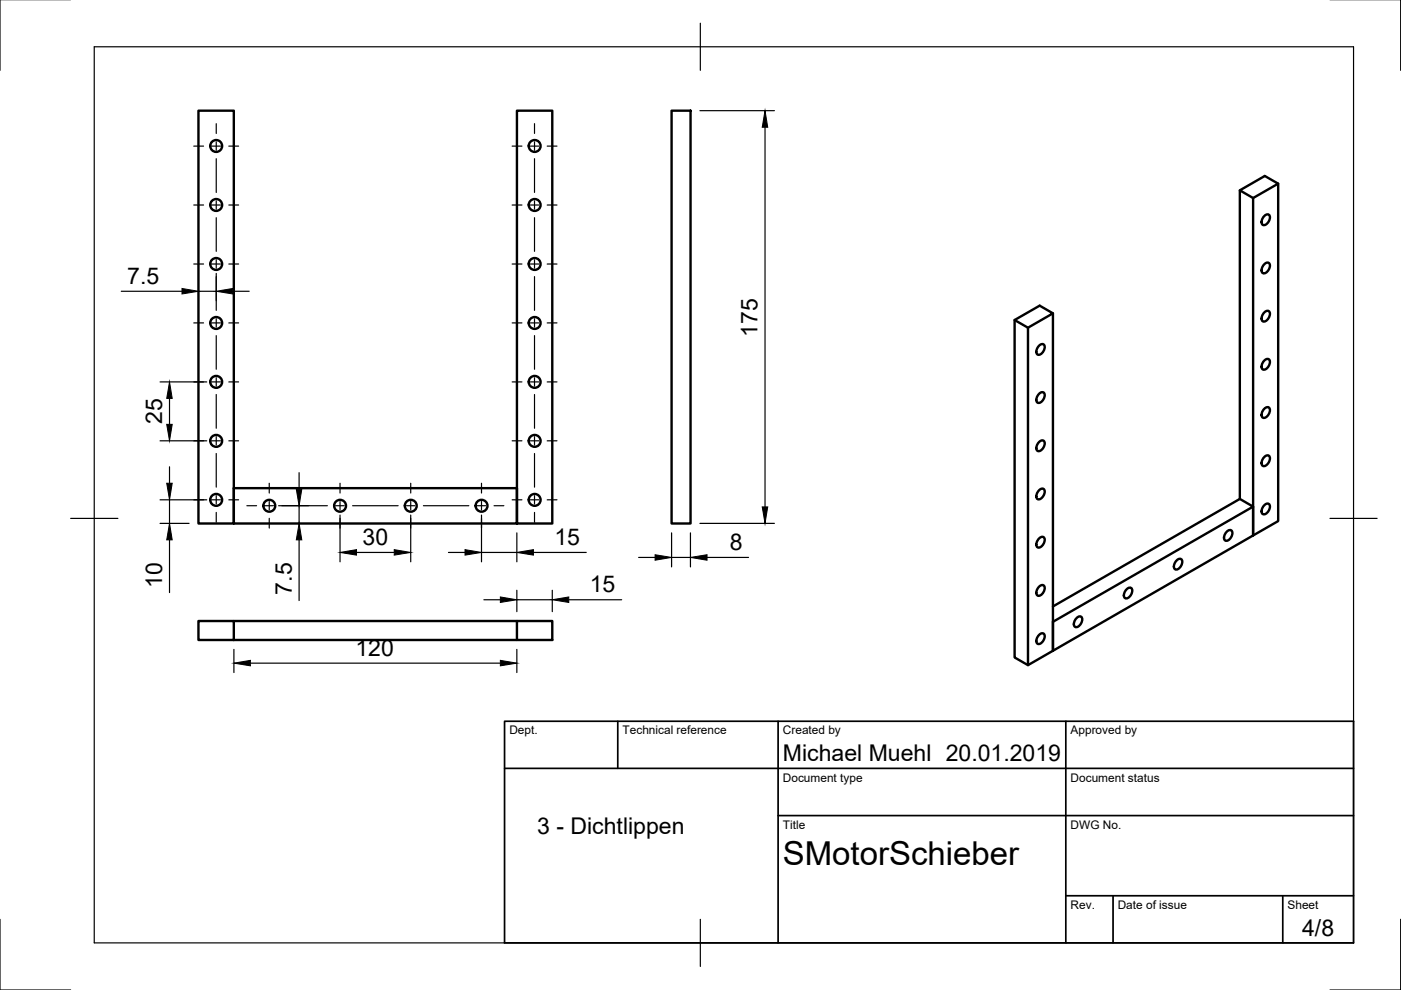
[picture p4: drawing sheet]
<svg xmlns="http://www.w3.org/2000/svg" width="297mm" height="210mm" viewBox="0 0 297 210" stroke-linecap="round" stroke-linejoin="round" font-family="sans-serif">
<!-- layer: Sichtbar -->
<g fill="none" stroke="#000" stroke-width=".51">
<path d="M42.1 23.5h7.5v87.5h-7.5zM109.6 23.5h7.5v87.5h-7.5zM142.4 23.5h4v87.5h-4zM271 38.9v71.6l-5.3 3v-71.5l-2.8-1.6 5.3-3.1 2.8 1.6-5.3 3.1M262.9 40.4v65.4M268.1 45.8a.65 .65 0 0 1 1.1-.1 1.54 1.54 0 0 1-1.5 2 1.42 1.42 0 0 1 .4-1.9zM268.1 56a.65 .65 0 0 1 1.1-.1 1.54 1.54 0 0 1-1.5 2 1.42 1.42 0 0 1 .4-1.9zM218 69.5l5.2-3.1-2.8-1.6-5.3 3.1 2.9 1.6v71.5M220.3 73.3a.65 .65 0 0 1 1.1-.1 1.54 1.54 0 0 1-1.4 2 1.42 1.42 0 0 1 .3-1.9zM223.2 66.4v71.6l-5.2 3-2.9-1.6v-71.5M268.1 66.2a.65 .65 0 0 1 1.1 0 1.54 1.54 0 0 1-1.5 1.9 1.42 1.42 0 0 1 .4-1.9zM268.1 76.4a.65 .65 0 0 1 1.1 0 1.54 1.54 0 0 1-1.5 1.9 1.42 1.42 0 0 1 .4-1.9z"/>
<path d="M220.3 83.5a.65 .65 0 0 1 1.1-.1 1.54 1.54 0 0 1-1.4 2 1.42 1.42 0 0 1 .3-1.9zM220.3 93.7a.65 .65 0 0 1 1.1-.1 1.54 1.54 0 0 1-1.4 2 1.42 1.42 0 0 1 .3-1.9zM268.1 86.6a.65 .65 0 0 1 1.1 0 1.54 1.54 0 0 1-1.5 2 1.42 1.42 0 0 1 .4-2zM268.1 96.9a.65 .65 0 0 1 1.1-.1 1.54 1.54 0 0 1-1.5 2 1.42 1.42 0 0 1 .4-1.9zM49.6 103.5h60v7.5h-60zM220.3 103.9a.65 .65 0 0 1 1.1 0 1.54 1.54 0 0 1-1.4 1.9 1.42 1.42 0 0 1 .3-1.9zM220.3 114.1a.65 .65 0 0 1 1.1 0 1.54 1.54 0 0 1-1.4 2 1.42 1.42 0 0 1 .3-2zM249.5 118.8a.65 .65 0 0 1 1.1-.1 1.54 1.54 0 0 1-1.5 2 1.42 1.42 0 0 1 .4-1.9zM260.1 112.7a.65 .65 0 0 1 1.1-.1 1.54 1.54 0 0 1-1.4 2 1.42 1.42 0 0 1 .3-1.9zM262.9 105.8l2.8 1.6-42.5 24.4v6.2l42.5-24.5v-6.1M262.9 105.8l-39.7 22.8M268.1 107.1a.65 .65 0 0 1 1.1-.1 1.54 1.54 0 0 1-1.5 2 1.42 1.42 0 0 1 .4-1.9z"/>
<path d="M42.1 131.7h7.5v4h-7.5zM49.6 131.7h60M49.6 135.7h60M109.6 131.7h7.5v4h-7.5zM220.3 134.6a.65 .65 0 0 1 1.1-.1 1.54 1.54 0 0 1-1.4 2 1.42 1.42 0 0 1 .3-1.9zM220.3 124.4a.65 .65 0 0 1 1.1-.1 1.54 1.54 0 0 1-1.4 2 1.42 1.42 0 0 1 .3-1.9zM228.3 131a.65 .65 0 0 1 1.1 0 1.54 1.54 0 0 1-1.5 1.9 1.42 1.42 0 0 1 .4-1.9zM238.9 124.9a.65 .65 0 0 1 1.1 0 1.54 1.54 0 0 1-1.5 1.9 1.42 1.42 0 0 1 .4-1.9z"/>
<circle cx="45.8" cy="30.9" r="1.26"/>
<circle cx="113.4" cy="30.9" r="1.26"/>
<circle cx="45.8" cy="43.5" r="1.26"/>
<circle cx="45.8" cy="56" r="1.26"/>
<circle cx="113.4" cy="56" r="1.26"/>
<circle cx="113.4" cy="43.5" r="1.26"/>
<circle cx="45.8" cy="68.5" r="1.26"/>
<circle cx="113.4" cy="68.5" r="1.26"/>
<circle cx="45.8" cy="93.5" r="1.26"/>
<circle cx="45.8" cy="81" r="1.26"/>
<circle cx="113.4" cy="93.5" r="1.26"/>
<circle cx="113.4" cy="81" r="1.26"/>
<circle cx="45.8" cy="106" r="1.26"/>
<circle cx="57.1" cy="107.2" r="1.26"/>
<circle cx="72.1" cy="107.2" r="1.26"/>
<circle cx="87.1" cy="107.2" r="1.26"/>
<circle cx="102.1" cy="107.2" r="1.26"/>
<circle cx="113.4" cy="106" r="1.26"/>
</g>
<!-- layer: Border -->
<path d="M0 -.1v15M297 -.1v15M20 9.9h267v190h-267zM148.5 4.9v10M15 109.9h10M282 109.9h10M0 194.9v15h15M148.5 194.9v10M297 194.9v15h-15" fill="none" stroke="#000" stroke-width=".25"/>
<!-- layer: TitleBlock -->
<path d="M107 152.9h180v47h-180zM131 152.9v10M165 152.9v47M226 152.9v47M107 162.9h180M165 172.9h122M226 189.9h61M236 189.9v10M272 189.9v10" fill="none" stroke="#000" stroke-width=".36"/>
<!-- layer: Center Lines -->
<g fill="none" stroke="#000" stroke-width=".25">
<path d="M41.1 31h2.1M44.9 31h1.8M45.8 26.2v2.1M45.8 30.1v1.8M45.8 33.6v7.2M48.5 31h2.1M108.6 31h2.1M112.4 31h1.8M113.3 26.2v2.1M113.3 30.1v1.8M113.3 33.6v7.2M116 31h2.1"/>
<path d="M41.1 56h2.1M41.1 43.5h2.1M44.9 56h1.8M44.9 43.5h1.8M45.8 42.6v1.8M45.8 46.2v7.1M45.8 55.1v1.8M45.8 58.6v7.2M48.5 56h2.1M48.5 43.5h2.1M108.6 56h2.1M108.6 43.5h2.1"/>
<path d="M112.4 56h1.8M112.4 43.5h1.8M113.3 42.6v1.8M113.3 46.2v7.1M113.3 55.1v1.8M113.3 58.6v7.2M116 56h2.1M116 43.5h2.1M41.1 68.5h2.1M44.9 68.5h1.8M45.8 67.6v1.8M45.8 71.2v7.1"/>
<path d="M48.5 68.5h2.1M108.6 68.5h2.1M112.4 68.5h1.8M113.3 67.6v1.8M113.3 71.2v7.1M116 68.5h2.1M41.1 93.5h2.1M41.1 81h2.1M44.9 93.5h1.8M44.9 81h1.8M45.8 80.1v1.8M45.8 83.6v7.2"/>
<path d="M45.8 92.6v1.8M45.8 96.2v7.1M48.5 93.5h2.1M48.5 81h2.1M108.6 93.5h2.1M108.6 81h2.1M112.4 93.5h1.8M112.4 81h1.8M113.3 80.1v1.8M113.3 83.6v7.2M113.3 92.6v1.8M113.3 96.2v7.1"/>
<path d="M116 93.5h2.1M116 81h2.1M41.1 106h2.1M44.9 106h1.8M45.8 105.1v1.8M45.8 108.6v2.1M48.5 106h2.1M52.3 107.2h2.1M56.2 107.2h1.8M57.1 102.5v2M57.1 106.3v1.8M57.1 109.9v2.1"/>
<path d="M59.8 107.2h9.6M71.2 107.2h1.8M72.1 102.5v2M72.1 106.3v1.8M72.1 109.9v2.1M74.8 107.2h9.6M86.2 107.2h1.8M87.1 102.5v2M87.1 106.3v1.8M87.1 109.9v2.1M89.8 107.2h9.6M101.2 107.2h1.8"/>
<path d="M102.1 102.5v2M102.1 106.3v1.8M102.1 109.9v2.1M104.8 107.2h2M108.6 106h2.1M112.4 106h1.8M113.3 105.1v1.8M113.3 108.6v2.1M116 106h2.1"/>
</g>
<!-- layer: Dimensions -->
<g fill="none" stroke="#000" stroke-width=".25">
<path d="M148.4 23.5h15.8M162.2 27v80.5M45.8 58v5.7M25.7 61.8h12.9M42.1 61.8h3.7M49.3 61.8h3.5M33.9 93.5h9.9M33.9 81h9.9M35.9 84.5v5.5M35.9 99v3.5M33.9 111h6.2M33.9 106h9.9"/>
<path d="M35.9 106v5M35.9 114.5v11.1M59.1 107.2h6.3M63.4 100.2v3.5M63.4 107.2v3.8M63.4 114.5v12.8M72.1 109.2v9.9M75.6 117.1h8M87.1 109.2v9.9M95.1 117.1h3.5M102.1 117.1h7.5M102.1 109.2v9.9"/>
<path d="M109.6 113v6.1M113.1 117.1h11.2M135.4 118.2h3.5M142.4 113v7.2M142.4 118.2h4M146.4 113v7.2M148.4 111h15.8M149.9 118.2h8.8M49.6 137.7v4.9M102.6 127.2h3.5M109.6 125.2v4.5M109.6 137.7v4.9"/>
<path d="M109.6 127.2h7.5M117.1 125.2v4.5M120.6 127.2h11.2M53.1 140.6h53"/>
</g>
<g fill="#000" stroke="#000" stroke-width=".21">
<path d="M162.2 23.5l.6 3.5h-1.2zM38.6 61.2l3.5 .6-3.5 .5zM45.8 61.8l3.5-.6v1.1zM35.3 90h1.2l-.6 3.5zM35.9 81l.6 3.5h-1.2zM35.3 102.5h1.2l-.6 3.5zM35.9 111l.6 3.5h-1.2zM62.8 103.7h1.2l-.6 3.5zM63.4 111l.6 3.5h-1.2zM72.1 117.1l3.5-.6v1.2zM83.6 116.5l3.5 .6-3.5 .6zM98.6 116.5l3.5 .6-3.5 .6z"/>
<path d="M109.6 117.1l3.5-.6v1.2zM138.9 117.6l3.5 .6-3.5 .6zM146.4 118.2l3.5-.6v1.2zM161.6 107.5h1.2l-.6 3.5zM106.1 126.6l3.5 .6-3.5 .5zM117.1 127.2l3.5-.6v1.1zM49.6 140.6l3.5-.6v1.2zM106.1 140l3.5 .6-3.5 .6z"/>
</g>
<text font-size="7" x="166" y="183.4">SMotorSchieber</text>
<g font-size="4.9">
<text x="27" y="60.2">7.5</text>
<text x="160.6" y="71.5" transform="rotate(-90 160.6 71.5)">175</text>
<text x="34.4" y="89.9" transform="rotate(-90 34.4 89.9)">25</text>
<text x="76.9" y="115.6">30</text>
<text x="117.6" y="115.6">15</text>
<text x="154.7" y="116.6">8</text>
<text x="34.4" y="124.7" transform="rotate(-90 34.4 124.7)">10</text>
<text x="125.1" y="125.6">15</text>
<text x="61.8" y="126.1" transform="rotate(-90 61.8 126.1)">7.5</text>
<text x="75.4" y="139">120</text>
<text x="166" y="161.4">Michael Muehl 20.01.2019</text>
<text x="113.9" y="176.8">3 - Dichtlippen</text>
<text x="276.1" y="198.6">4/8</text>
</g>
<g font-size="2.5">
<text x="108" y="155.7">Dept.</text>
<text x="132" y="155.7">Technical reference</text>
<text x="166" y="155.7">Created by</text>
<text x="227" y="155.7">Approved by</text>
<text x="166" y="165.7">Document type</text>
<text x="227" y="165.7">Document status</text>
<text x="166" y="175.7">Title</text>
<text x="227" y="175.7">DWG No.</text>
<text x="227" y="192.7">Rev.</text>
<text x="237" y="192.7">Date of issue</text>
<text x="273" y="192.7">Sheet</text>
</g>
</svg>
